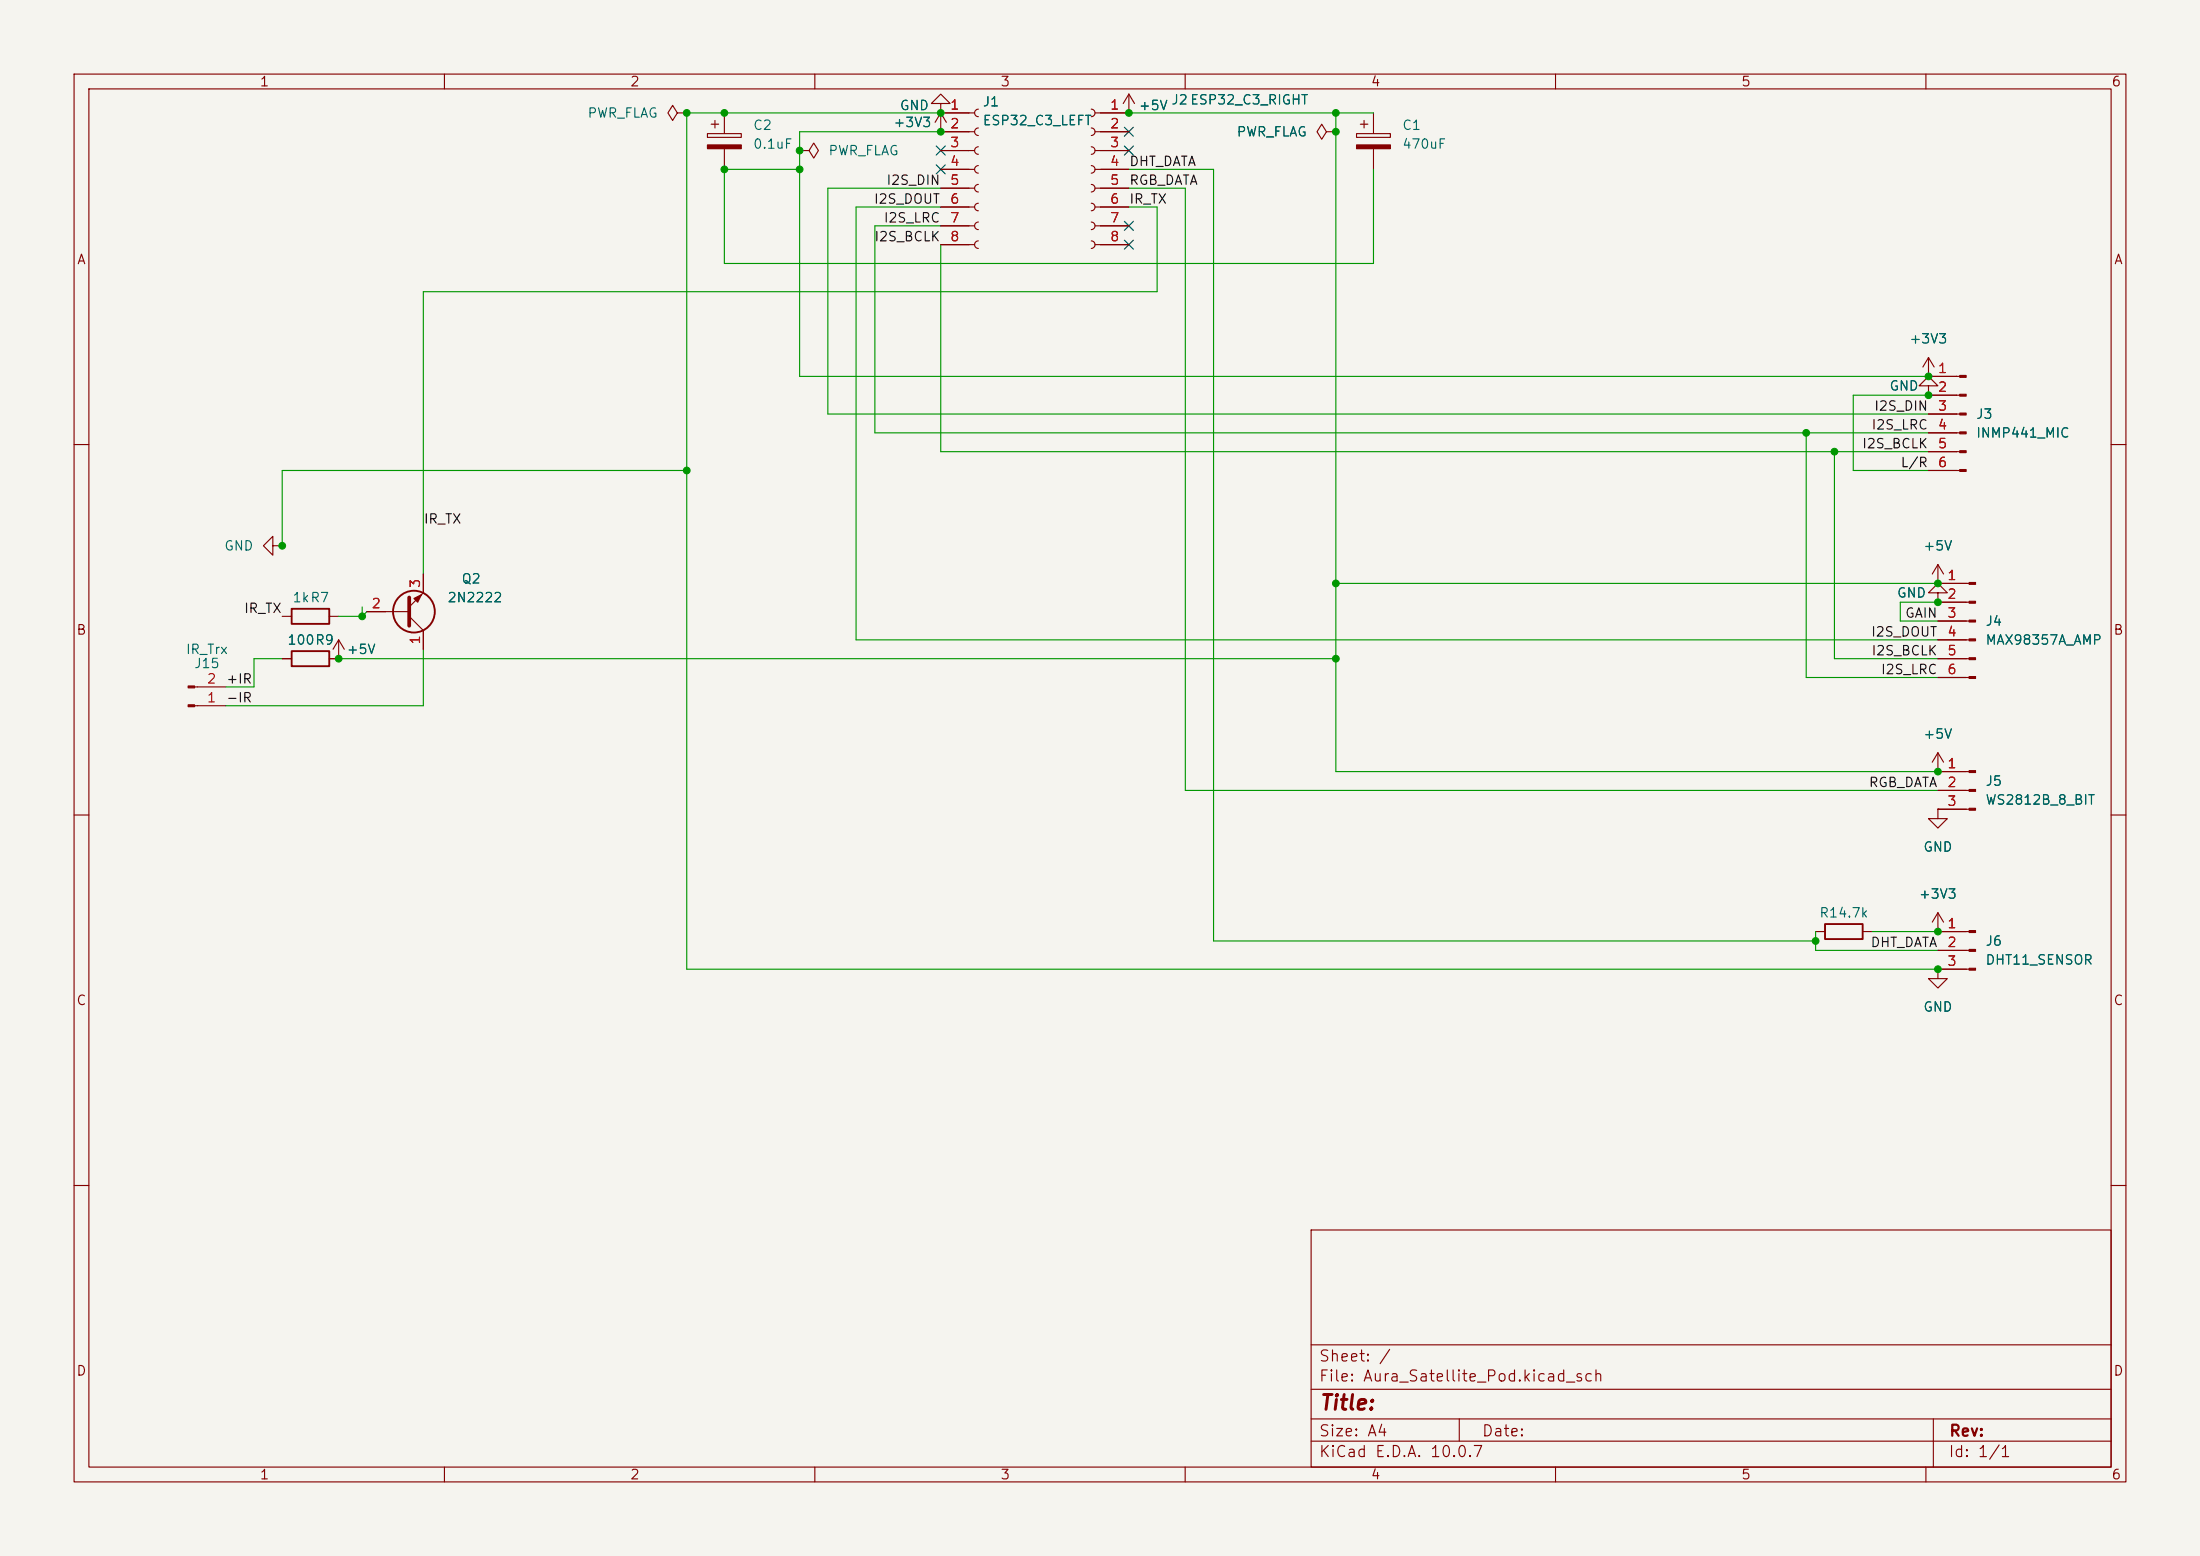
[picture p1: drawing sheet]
<svg xmlns="http://www.w3.org/2000/svg" width="297mm" height="210mm" viewBox="0 0 297 210" stroke-linecap="round" stroke-linejoin="round" font-family="sans-serif">
<path d="M0 0h297v210h-297z" fill="#f5f4ef" stroke="#f5f4ef" stroke-width=".14"/>
<g fill="none" stroke="#840000" stroke-width=".15">
<path d="M10 10h277v190h-277zM12 12h273v186h-273zM60 10v2M91.4 15.2l-.6-1-.6 1 .6 1.1 .6-1.1h1.3M92.7 15.2h.1M95.5 18h4.6v.5h-4.6zM96 16.8h1M96.5 16.3v1M97.8 15.2v2.8M110 10v2M127 14h1.3l-1.3-1.3-1.3 1.3h1.3v1.2M127 15.2h.1"/>
<path d="M127 17.8h.1M127 15.2h4.6M127 17.8h4.6M127 15.2l-.8 1.3M127 15.2l.8 1.3M127 15.2v2.6M132.1 14.7a.51 .51 0 0 0-.5 .5 .51 .51 0 0 0 .5 .5M132.1 17.3a.51 .51 0 0 0-.5 .5 .51 .51 0 0 0 .5 .5M132.1 19.8a.51 .51 0 0 0-.5 .5 .51 .51 0 0 0 .5 .5M147.3 14.7a.51 .51 0 0 1 .5 .5 .51 .51 0 0 1-.5 .5M147.3 17.3a.51 .51 0 0 1 .5 .5 .51 .51 0 0 1-.5 .5M147.3 19.8a.51 .51 0 0 1 .5 .5 .51 .51 0 0 1-.5 .5"/>
<path d="M147.8 15.2h4.6M147.8 17.8h4.6M152.4 15.2h.1M152.4 12.7l.8 1.3M152.4 12.7l-.8 1.3M152.4 12.7v2.5M160 10v2M179.1 17.8l-.7-1-.6 1 .6 1 .7-1h1.2M180.3 17.8h.1M183.1 18h4.6v.5h-4.6zM183.6 16.8h1.1M184.1 16.3v1"/>
<path d="M185.4 15.2v2.8M210 10v2M260 10v2M97.8 20.1v2.8M107.9 20.3h1.3l.7 1 .6-1-.6-1-.7 1M107.9 20.3h.1M127 20.3h4.6M127 22.9h4.6M127 25.4h4.6M127 27.9h4.6M127 30.5h4.6M127 33h4.6"/>
<path d="M132.1 22.4a.51 .51 0 0 0-.5 .5 .51 .51 0 0 0 .5 .5M132.1 24.9a.51 .51 0 0 0-.5 .5 .51 .51 0 0 0 .5 .5M132.1 27.4a.51 .51 0 0 0-.5 .5 .51 .51 0 0 0 .5 .5M132.1 30a.51 .51 0 0 0-.5 .5 .51 .51 0 0 0 .5 .5M132.1 32.5a.51 .51 0 0 0-.5 .5 .51 .51 0 0 0 .5 .5M147.3 22.4a.51 .51 0 0 1 .5 .5 .51 .51 0 0 1-.5 .5M147.3 24.9a.51 .51 0 0 1 .5 .5 .51 .51 0 0 1-.5 .5M147.3 27.4a.51 .51 0 0 1 .5 .5 .51 .51 0 0 1-.5 .5M147.3 30a.51 .51 0 0 1 .5 .5 .51 .51 0 0 1-.5 .5M147.3 32.5a.51 .51 0 0 1 .5 .5 .51 .51 0 0 1-.5 .5M147.8 20.3h4.6M147.8 22.9h4.6"/>
<path d="M147.8 25.4h4.6M147.8 27.9h4.6M147.8 30.5h4.6M147.8 33h4.6M185.4 20.1v2.8M260.3 52.1h1.3l-1.3-1.3-1.2 1.3h1.2v1.2M260.3 53.3h.1M260.3 50.8h.1M260.3 48.3l-.7 1.2M260.3 48.3l.8 1.2M260.3 48.3v2.5M260.3 50.8h4.3"/>
<path d="M260.3 53.3h4.3M260.3 55.9h4.3M260.3 58.4h4.3M10 60h2M36.8 73.7v-1.3l-1.2 1.3 1.2 1.2v-1.2h1.3M38.1 73.7h.1M57.1 77.5v2.5l-1.9 1.9M260.3 61h4.3M260.3 63.5h4.3M261.6 78.7h.1M261.6 76.2l-.7 1.3M261.6 76.2l.8 1.3"/>
<path d="M261.6 76.2v2.5M261.6 78.7h4.2M285 60h2M26.3 95.3h4.2M26.3 92.7h4.2M38.1 83.2h1.3M38.1 88.9h1.3M44.4 83.2h1.3M44.4 88.9h1.3M45.7 88.9h.1M45.7 86.4l-.7 1.2M45.7 86.4l.8 1.2"/>
<path d="M45.7 86.4v2.5M49.5 82.6h5.7M55.2 83.2l1.9 1.9v2.5M261.6 80h1.3l-1.3-1.3-1.3 1.3h1.3v1.3M261.6 81.3h.1M261.6 81.3h4.2M261.6 83.8h4.2M261.6 86.4h4.2M261.6 88.9h4.2M261.6 91.4h4.2M10 110h2M261.6 109.2v1.3h1.3l-1.3 1.3-1.3-1.3h1.3"/>
<path d="M261.6 109.2h.1M261.6 104.1h.1M261.6 101.6v2.5M261.6 104.1h4.2M261.6 106.7h4.2M261.6 109.2h4.2M261.6 101.6l-.7 1.3M261.6 101.6l.8 1.3M285 110h2M245.1 125.7h1.3M251.5 125.7h1.2M261.6 130.8v1.3h1.3l-1.3 1.3-1.3-1.3h1.3"/>
<path d="M261.6 130.8h.1M261.6 125.7h.1M261.6 123.2v2.5M261.6 123.2l-.7 1.3M261.6 123.2l.8 1.3M261.6 125.7h4.2M261.6 128.3h4.2M261.6 130.8h4.2M10 160h2M177 166h108v32h-108zM285 160h2M60 198v2"/>
<path d="M110 198v2M160 198v2M177 194.5h108M177 191.5h108M177 187.5h108M177 181.5h108M197 191.5v3M210 198v2M260 198v2M261 191.5v6.5"/>
</g>
<g fill="none" stroke="#840000" stroke-width=".25">
<path d="M39.4 82.2h5v2h-5zM39.4 87.9h5v2h-5zM246.4 124.7h5.1v2h-5.1z"/>
<circle cx="55.9" cy="82.5" r="2.82"/>
</g>
<path d="M55.2 80.6v3.9" fill="none" stroke="#840000" stroke-width=".51"/>
<g fill="#840000" stroke="#840000" stroke-width=".15">
<path d="M55.9 80.8l1-.5-.5 1z"/>
<path d="M265.8 125.6h.9v.3h-.9z"/>
<path d="M265.8 128.1h.9v.3h-.9z"/>
<path d="M265.8 130.7h.9v.2h-.9z"/>
<path d="M183.1 19.6h4.6v.5h-4.6z"/>
<path d="M265.8 104h.9v.3h-.9z"/>
<path d="M265.8 106.6h.9v.2h-.9z"/>
<path d="M265.8 109.1h.9v.2h-.9z"/>
<path d="M265.8 78.6h.9v.3h-.9z"/>
<path d="M265.8 81.2h.9v.2h-.9z"/>
<path d="M265.8 83.7h.9v.2h-.9z"/>
<path d="M265.8 86.2h.9v.3h-.9z"/>
<path d="M265.8 88.8h.9v.2h-.9z"/>
<path d="M265.8 91.3h.9v.3h-.9z"/>
<path d="M95.5 19.6h4.6v.5h-4.6z"/>
<path d="M25.4 95.1h.9v.3h-.9z"/>
<path d="M25.4 92.6h.9v.2h-.9z"/>
<path d="M264.6 50.7h.8v.2h-.8z"/>
<path d="M264.6 53.2h.8v.3h-.8z"/>
<path d="M264.6 55.8h.8v.2h-.8z"/>
<path d="M264.6 58.3h.8v.2h-.8z"/>
<path d="M264.6 60.8h.8v.3h-.8z"/>
<path d="M264.6 63.4h.8v.2h-.8z"/>
</g>
<g fill="none" stroke="#009600" stroke-width=".15">
<path d="M127 15.2h-34.3v115.6h168.9M127 17.8h-19.1v33h152.4M152.4 15.2h33M180.3 15.2v88.9h81.3M107.9 22.9h-10.1v12.7h87.6v-12.7M127 30.5h-8.9v27.9h142.2M127 33v28h133.3M127 25.4h-15.2v30.5h148.5M127 27.9h-11.4v58.5h146M152.4 25.4h7.6v81.3h101.6M152.4 22.9h11.4v104.1h81.3M152.4 27.9h3.8v11.5h-99.1v38.1"/>
<path d="M243.8 58.4v33h17.8M260.3 53.3h-10.1v10.2h10.1M92.7 63.5h-54.6v10.2M180.3 78.7h81.3M247.6 61v27.9h14M38.1 88.9h-3.8v3.8h-3.8M45.7 88.9h134.6M45.7 83.2h3.2M48.9 81.9v1.3M49.5 82.6l-.6 .6M57.1 87.6v7.7h-26.6M261.6 81.3h-5.1v2.5h5.1"/>
<path d="M245.1 125.7v2.6h16.5M252.7 125.7h8.9"/>
</g>
<path d="M126.4 19.7l1.2 1.2M127.6 19.7l-1.2 1.2M151.8 17.2l1.2 1.2M151.8 19.7l1.2 1.2M153 17.2l-1.2 1.2M153 19.7l-1.2 1.2M126.4 22.3l1.2 1.2M127.6 22.3l-1.2 1.2M151.8 29.9l1.2 1.2M151.8 32.4l1.2 1.2M153 29.9l-1.2 1.2M153 32.4l-1.2 1.2" fill="none" stroke="#000084" stroke-width=".15"/>
<g fill="#009600" stroke="#009600" stroke-width=".14">
<circle cx="107.9" cy="20.3" r=".46"/>
<circle cx="107.9" cy="22.9" r=".46"/>
<circle cx="48.9" cy="83.2" r=".46"/>
<circle cx="92.7" cy="63.5" r=".46"/>
<circle cx="97.8" cy="22.9" r=".46"/>
<circle cx="45.7" cy="88.9" r=".46"/>
<circle cx="38.1" cy="73.7" r=".46"/>
<circle cx="180.3" cy="78.7" r=".46"/>
<circle cx="180.3" cy="15.2" r=".46"/>
<circle cx="180.3" cy="17.8" r=".46"/>
<circle cx="152.4" cy="15.2" r=".46"/>
<circle cx="245.1" cy="127" r=".46"/>
<circle cx="180.3" cy="88.9" r=".46"/>
<circle cx="127" cy="17.8" r=".46"/>
<circle cx="127" cy="15.2" r=".46"/>
<circle cx="92.7" cy="15.2" r=".46"/>
<circle cx="97.8" cy="15.2" r=".46"/>
<circle cx="260.3" cy="53.3" r=".46"/>
<circle cx="243.8" cy="58.4" r=".46"/>
<circle cx="260.3" cy="50.8" r=".46"/>
<circle cx="261.6" cy="78.7" r=".46"/>
<circle cx="247.6" cy="61" r=".46"/>
<circle cx="261.6" cy="104.1" r=".46"/>
<circle cx="261.6" cy="81.3" r=".46"/>
<circle cx="261.6" cy="130.8" r=".46"/>
<circle cx="261.6" cy="125.7" r=".46"/>
</g>
<text font-size="2" fill="#840000" x="178" y="190.8">Title:</text>
<g font-size="1.5" fill="#840000">
<text x="178" y="184.1">Sheet: /</text>
<text x="178" y="186.8">File: Aura_Satellite_Pod.kicad_sch</text>
<text x="178" y="197">KiCad E.D.A. 10.0.7</text>
<text x="178" y="194.2">Size: A4</text>
<text x="200" y="194.2">Date:</text>
<text x="263" y="197">Id: 1/1</text>
<text x="263" y="194.2">Rev:</text>
</g>
<g font-size="1.3" fill="#840000">
<text x="35" y="12">1</text>
<text x="85" y="12">2</text>
<text x="135" y="12">3</text>
<text x="185" y="12">4</text>
<text x="235" y="12">5</text>
<text x="285" y="12">6</text>
<text x="10.3" y="36">A</text>
<text x="285.3" y="36">A</text>
<text x="10.2" y="86">B</text>
<text x="285.2" y="86">B</text>
<text x="10.2" y="136">C</text>
<text x="285.2" y="136">C</text>
<text x="10.2" y="186">D</text>
<text x="285.2" y="186">D</text>
<text x="35" y="200">1</text>
<text x="85" y="200">2</text>
<text x="135" y="200">3</text>
<text x="185" y="200">4</text>
<text x="235" y="200">5</text>
<text x="285" y="200">6</text>
</g>
<g font-size="1.3" fill="#006464">
<text x="79.2" y="16.2">PWR_FLAG</text>
<text x="101.6" y="17.9">C2</text>
<text x="120.5" y="17.5">+3V3</text>
<text x="121.4" y="15.2">GND</text>
<text x="132.6" y="14.7">J1</text>
<text x="132.6" y="17.2">ESP32_C3_LEFT</text>
<text x="153.6" y="15.2">+5V</text>
<text x="158" y="14.4">J2ESP32_C3_RIGHT</text>
<text x="189.2" y="17.9">C1</text>
<text x="101.6" y="20.4">0.1uF</text>
<text x="111.7" y="21.3">PWR_FLAG</text>
<text x="166.9" y="18.7">PWR_FLAG</text>
<text x="189.2" y="20.4">470uF</text>
<text x="257.7" y="46.7">+3V3</text>
<text x="255" y="53">GND</text>
<text x="266.7" y="56.8">J3</text>
<text x="266.7" y="59.4">INMP441_MIC</text>
<text x="30.2" y="74.6">GND</text>
<text x="259.6" y="74.6">+5V</text>
<text x="39.4" y="81.6">1kR7</text>
<text x="60.3" y="81.6">2N2222</text>
<text x="62.2" y="79.1">Q2</text>
<text x="256" y="81">GND</text>
<text x="25" y="88.6">IR_Trx</text>
<text x="38.7" y="87.3">100R9</text>
<text x="46.7" y="88.6">+5V</text>
<text x="268" y="84.8">J4</text>
<text x="268" y="87.3">MAX98357A_AMP</text>
<text x="26.1" y="90.5">J15</text>
<text x="259.6" y="100">+5V</text>
<text x="268" y="106.4">J5</text>
<text x="268" y="108.9">WS2812B_8_BIT</text>
<text x="259.6" y="115.3">GND</text>
<text x="245.5" y="124.2">R14.7k</text>
<text x="259" y="121.6">+3V3</text>
<text x="268" y="128">J6</text>
<text x="268" y="130.5">DHT11_SENSOR</text>
<text x="259.6" y="136.9">GND</text>
</g>
<g font-size="1.3" fill="#a90000">
<text x="128.2" y="15.1">1</text>
<text x="128.2" y="17.6">2</text>
<text x="149.8" y="15.1">1</text>
<text x="149.8" y="17.6">2</text>
<text x="128.2" y="20.2">3</text>
<text x="128.2" y="22.7">4</text>
<text x="149.8" y="20.2">3</text>
<text x="149.8" y="22.7">4</text>
<text x="128.2" y="25.3">5</text>
<text x="128.2" y="27.8">6</text>
<text x="149.8" y="25.3">5</text>
<text x="149.8" y="27.8">6</text>
<text x="128.2" y="30.3">7</text>
<text x="128.2" y="32.9">8</text>
<text x="149.8" y="30.3">7</text>
<text x="149.8" y="32.9">8</text>
<text x="261.5" y="50.7">1</text>
<text x="261.5" y="53.2">2</text>
<text x="261.5" y="55.7">3</text>
<text x="261.5" y="58.3">4</text>
<text x="261.5" y="60.8">5</text>
<text x="261.5" y="63.4">6</text>
<text x="50.1" y="82.4">2</text>
<text x="57" y="79.5" transform="rotate(-90 57 79.5)">3</text>
<text x="262.8" y="78.6">1</text>
<text x="262.8" y="81.1">2</text>
<text x="262.8" y="83.7">3</text>
<text x="57" y="87.1" transform="rotate(-90 57 87.1)">1</text>
<text x="262.8" y="86.2">4</text>
<text x="262.8" y="88.8">5</text>
<text x="27.8" y="95.1">1</text>
<text x="27.8" y="92.6">2</text>
<text x="262.8" y="91.3">6</text>
<text x="262.8" y="104">1</text>
<text x="262.8" y="106.5">2</text>
<text x="262.8" y="109.1">3</text>
<text x="262.8" y="125.6">1</text>
<text x="262.8" y="128.1">2</text>
<text x="262.8" y="130.7">3</text>
</g>
<g font-size="1.3" fill="#0f0f0f">
<text x="152.4" y="22.7">DHT_DATA</text>
<text x="117.9" y="27.8">I2S_DOUT</text>
<text x="119.6" y="25.3">I2S_DIN</text>
<text x="152.4" y="27.8">IR_TX</text>
<text x="152.4" y="25.3">RGB_DATA</text>
<text x="117.9" y="32.9">I2S_BCLK</text>
<text x="119.2" y="30.4">I2S_LRC</text>
<text x="252.6" y="58.3">I2S_LRC</text>
<text x="252.9" y="55.8">I2S_DIN</text>
<text x="251.3" y="60.8">I2S_BCLK</text>
<text x="256.5" y="63.4">L/R</text>
<text x="57.1" y="71">IR_TX</text>
<text x="32.9" y="83.1">IR_TX</text>
<text x="257.1" y="83.7">GAIN</text>
<text x="252.5" y="86.2">I2S_DOUT</text>
<text x="252.6" y="88.8">I2S_BCLK</text>
<text x="30.5" y="92.6">+IR</text>
<text x="30.5" y="95.1">-IR</text>
<text x="253.8" y="91.3">I2S_LRC</text>
<text x="252.2" y="106.6">RGB_DATA</text>
<text x="252.4" y="128.1">DHT_DATA</text>
</g>
</svg>
